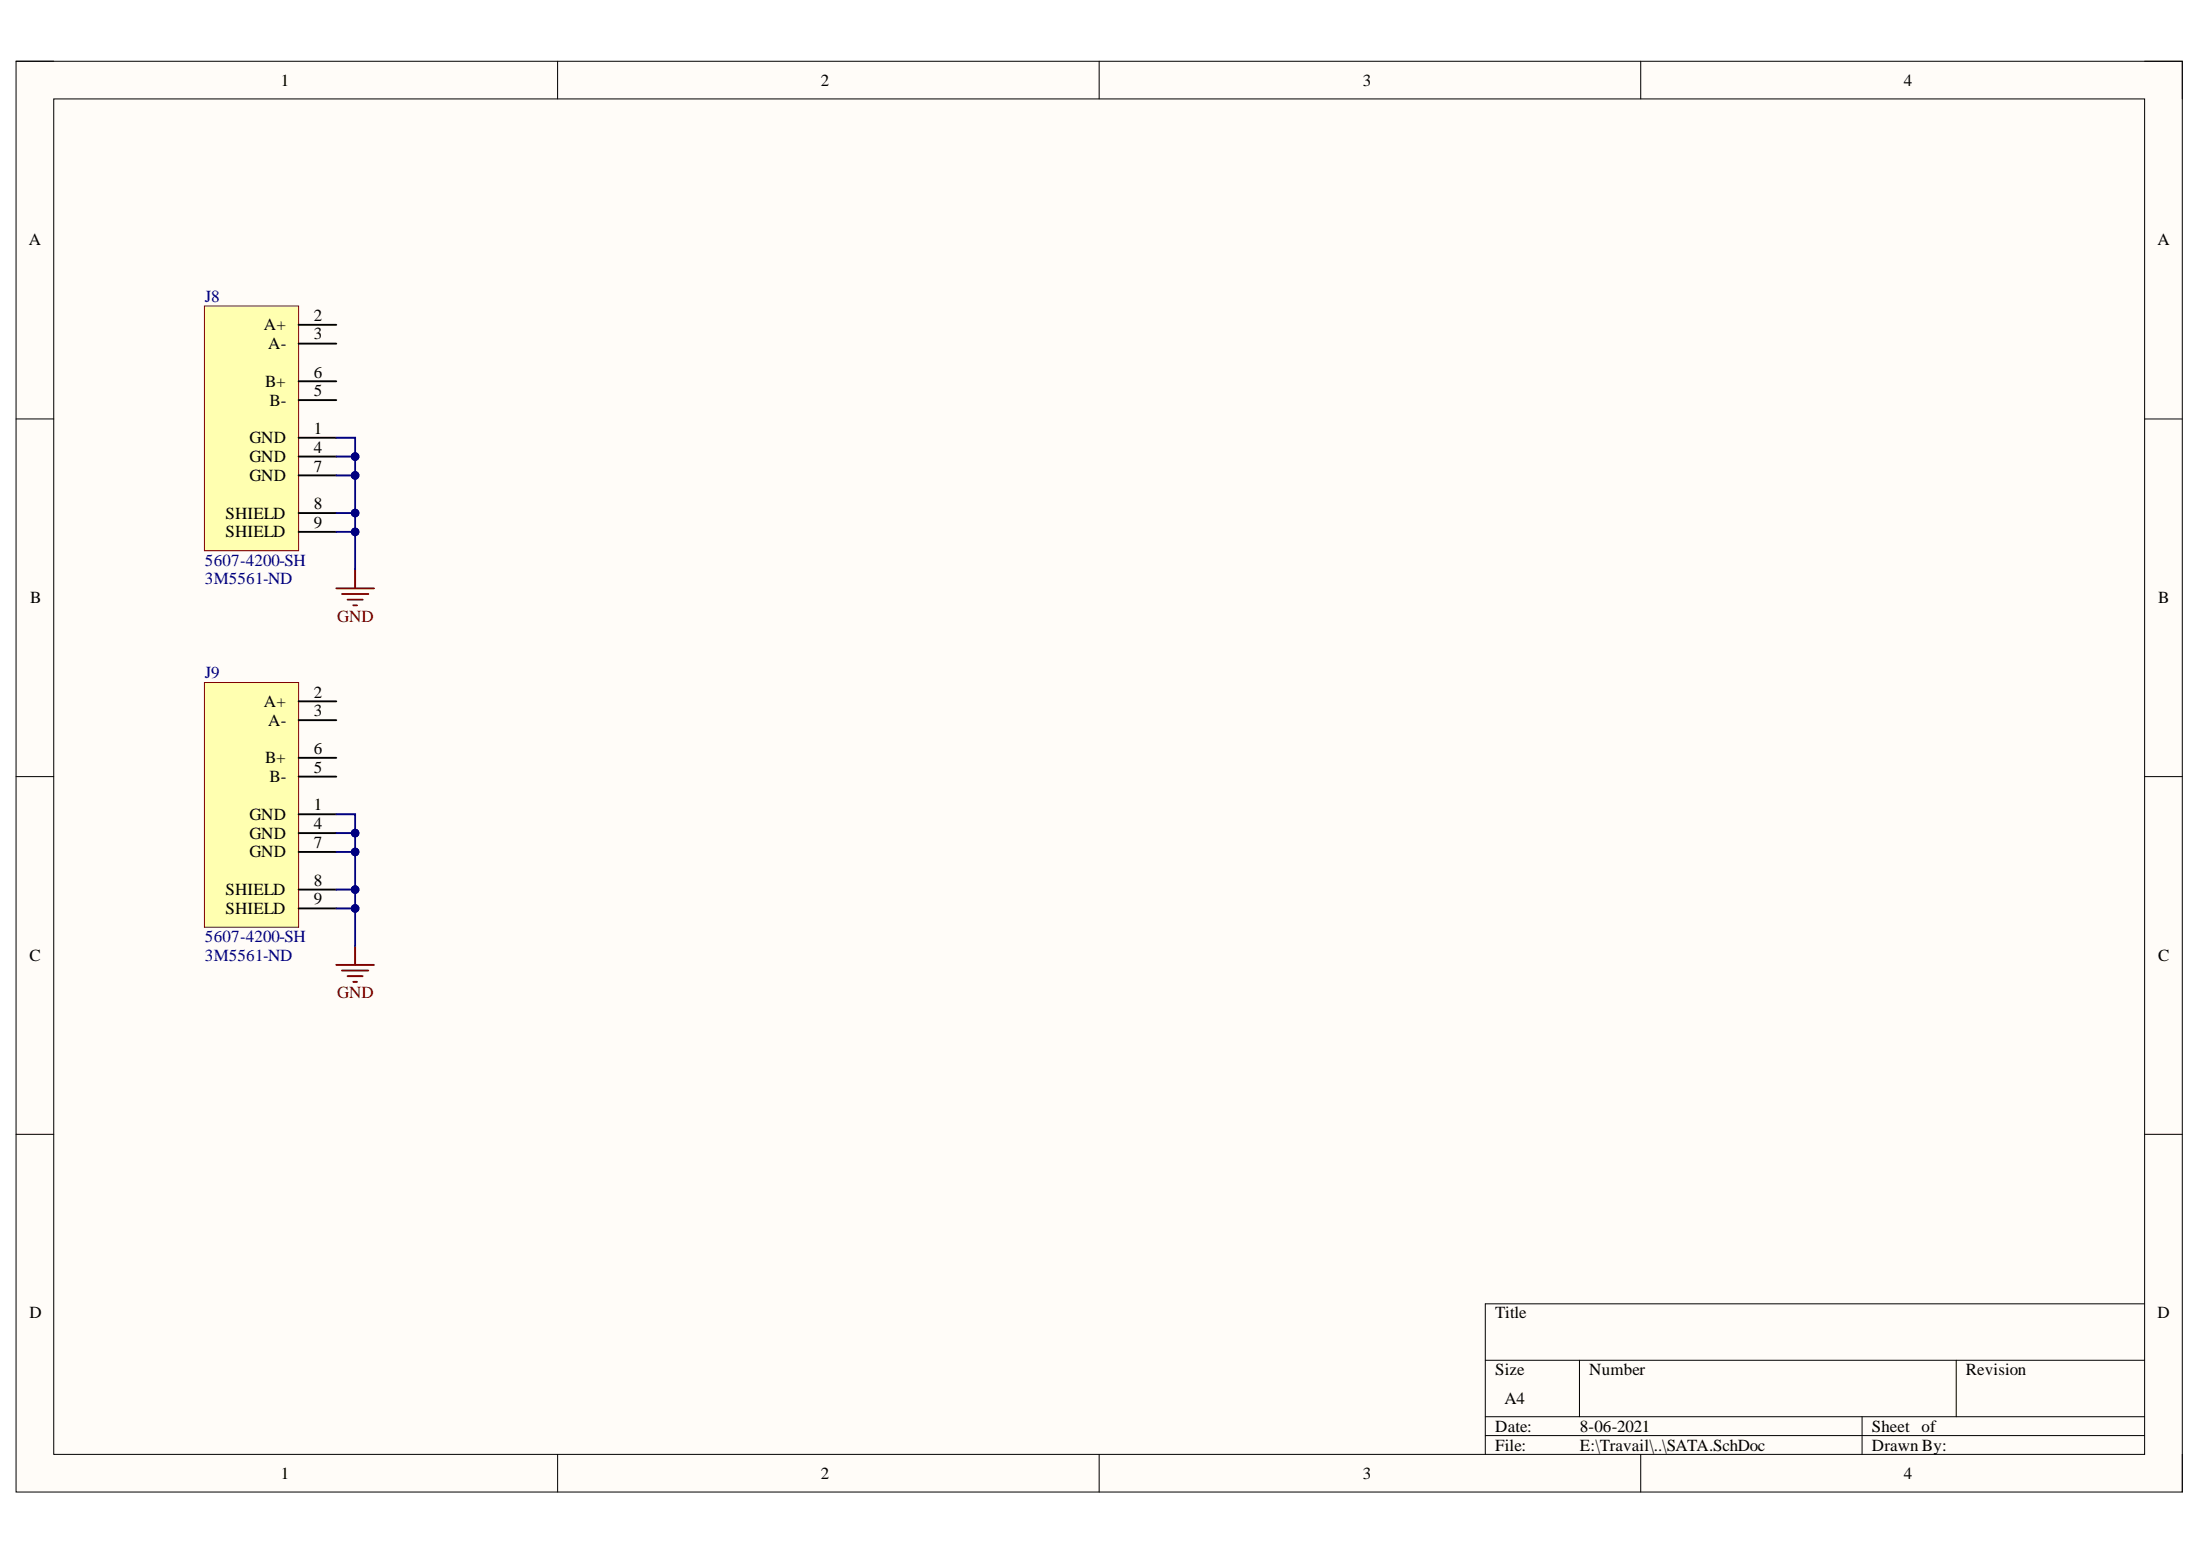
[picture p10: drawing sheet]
<svg xmlns="http://www.w3.org/2000/svg" width="297mm" height="210mm" viewBox="0 0 297 210" stroke-linecap="round" stroke-linejoin="round" font-family="sans-serif">
<path d="M2.2 8.3h292.4v193.1h-292.4z" fill-rule="evenodd" fill="#fffcf8"/>
<path d="M2.2 8.3h292.4v193.1h-292.4z" fill="none" stroke="#000" stroke-width=".14"/>
<path d="M7.3 13.4h282.3v182.9h-282.3z" fill-rule="evenodd" fill="#fffcf8"/>
<g fill="none" stroke="#000" stroke-width=".14">
<path d="M2.2 8.3h5.1M7.3 13.4h282.3v182.9h-282.3zM75.3 8.3v5M148.4 8.3v5M221.5 8.3v5.1M289.6 8.3h5v5.1M2.2 56.6h5.1M289.6 56.6h5M2.2 104.8h5.1M289.6 104.8h5M2.2 153.1h5.1M289.6 153.1h5"/>
<path d="M289.6 176h-89.1v20.3M75.3 196.3v5.1M148.4 196.3v5.1M200.5 183.6h89.1M200.5 191.2h89.1M200.5 193.8h89.1M213.3 183.6v7.6M221.5 196.3v5.1M251.4 191.2v5.1M264.1 183.6v7.6M294.6 196.3v5.1"/>
</g>
<path d="M27.6 41.3h12.7v33h-12.7z" fill-rule="evenodd" fill="#ffffb0"/>
<path d="M27.6 41.3h12.7v33h-12.7z" fill="none" stroke="#800000" stroke-width=".14"/>
<path d="M40.3 59.1h5.1M40.3 43.8h5.1M40.3 46.4h5.1M40.3 54h5.1M40.3 51.5h5.1M40.3 61.6h5.1M40.3 64.2h5.1M40.3 69.3h5.1M40.3 71.8h5.1" fill="none" stroke="#000" stroke-width=".25"/>
<path d="M27.6 92.1h12.7v33.1h-12.7z" fill-rule="evenodd" fill="#ffffb0"/>
<path d="M27.6 92.1h12.7v33.1h-12.7z" fill="none" stroke="#800000" stroke-width=".14"/>
<path d="M40.3 94.7h5.1M40.3 97.2h5.1M40.3 109.9h5.1M40.3 112.5h5.1M40.3 104.8h5.1M40.3 102.3h5.1M40.3 115h5.1M40.3 120.1h5.1M40.3 122.6h5.1" fill="none" stroke="#000" stroke-width=".25"/>
<path d="M45.4 130.2h5.1M46.2 131h3.5M46.9 131.8h2.1M47.7 132.5h.5M47.9 127.7v2.5" fill="none" stroke="#800000" stroke-width=".25"/>
<path d="M45.4 109.9h2.5v17.8" fill="none" stroke="#000080" stroke-width=".25"/>
<circle cx="47.9" cy="122.6" r=".51" fill="#000080"/>
<circle cx="47.9" cy="122.6" r=".51" fill="none" stroke="#000080" stroke-width=".14"/>
<circle cx="47.9" cy="120.1" r=".51" fill="#000080"/>
<circle cx="47.9" cy="120.1" r=".51" fill="none" stroke="#000080" stroke-width=".14"/>
<circle cx="47.9" cy="115" r=".51" fill="#000080"/>
<circle cx="47.9" cy="115" r=".51" fill="none" stroke="#000080" stroke-width=".14"/>
<circle cx="47.9" cy="112.5" r=".51" fill="#000080"/>
<circle cx="47.9" cy="112.5" r=".51" fill="none" stroke="#000080" stroke-width=".14"/>
<path d="M45.4 112.5h2.5" fill="none" stroke="#000080" stroke-width=".25"/>
<circle cx="47.9" cy="112.5" r=".51" fill="#000080"/>
<circle cx="47.9" cy="112.5" r=".51" fill="none" stroke="#000080" stroke-width=".14"/>
<path d="M45.4 115h2.5" fill="none" stroke="#000080" stroke-width=".25"/>
<circle cx="47.9" cy="115" r=".51" fill="#000080"/>
<circle cx="47.9" cy="115" r=".51" fill="none" stroke="#000080" stroke-width=".14"/>
<path d="M45.4 120.1h2.5" fill="none" stroke="#000080" stroke-width=".25"/>
<circle cx="47.9" cy="120.1" r=".51" fill="#000080"/>
<circle cx="47.9" cy="120.1" r=".51" fill="none" stroke="#000080" stroke-width=".14"/>
<path d="M45.4 122.6h2.5" fill="none" stroke="#000080" stroke-width=".25"/>
<circle cx="47.9" cy="122.6" r=".51" fill="#000080"/>
<circle cx="47.9" cy="122.6" r=".51" fill="none" stroke="#000080" stroke-width=".14"/>
<path d="M45.4 79.4h5.1M47.9 76.9v2.5M46.2 80.2h3.5M46.9 80.9h2.1M47.7 81.7h.5" fill="none" stroke="#800000" stroke-width=".25"/>
<path d="M45.4 59.1h2.5v17.8" fill="none" stroke="#000080" stroke-width=".25"/>
<circle cx="47.9" cy="71.8" r=".51" fill="#000080"/>
<circle cx="47.9" cy="71.8" r=".51" fill="none" stroke="#000080" stroke-width=".14"/>
<circle cx="47.9" cy="69.3" r=".51" fill="#000080"/>
<circle cx="47.9" cy="69.3" r=".51" fill="none" stroke="#000080" stroke-width=".14"/>
<circle cx="47.9" cy="64.2" r=".51" fill="#000080"/>
<circle cx="47.9" cy="64.2" r=".51" fill="none" stroke="#000080" stroke-width=".14"/>
<circle cx="47.9" cy="61.6" r=".51" fill="#000080"/>
<circle cx="47.9" cy="61.6" r=".51" fill="none" stroke="#000080" stroke-width=".14"/>
<path d="M45.4 61.6h2.5" fill="none" stroke="#000080" stroke-width=".25"/>
<circle cx="47.9" cy="61.6" r=".51" fill="#000080"/>
<circle cx="47.9" cy="61.6" r=".51" fill="none" stroke="#000080" stroke-width=".14"/>
<path d="M45.4 64.2h2.5" fill="none" stroke="#000080" stroke-width=".25"/>
<circle cx="47.9" cy="64.2" r=".51" fill="#000080"/>
<circle cx="47.9" cy="64.2" r=".51" fill="none" stroke="#000080" stroke-width=".14"/>
<path d="M45.4 69.3h2.5" fill="none" stroke="#000080" stroke-width=".25"/>
<circle cx="47.9" cy="69.3" r=".51" fill="#000080"/>
<circle cx="47.9" cy="69.3" r=".51" fill="none" stroke="#000080" stroke-width=".14"/>
<path d="M45.4 71.8h2.5" fill="none" stroke="#000080" stroke-width=".25"/>
<circle cx="47.9" cy="71.8" r=".51" fill="#000080"/>
<circle cx="47.9" cy="71.8" r=".51" fill="none" stroke="#000080" stroke-width=".14"/>
<g font-size="2.3">
<text x="37.9" y="11.6">1</text>
<text x="110.8" y="11.6">2</text>
<text x="184" y="11.6">3</text>
<text x="257" y="11.6">4</text>
<text x="3.9" y="33.1">A</text>
<text x="291.3" y="33.1">A</text>
<text x="35.6" y="44.6">A+</text>
<text x="36.2" y="47.1">A-</text>
<text x="42.4" y="43.3">2</text>
<text x="42.4" y="45.8">3</text>
<text x="35.8" y="52.2">B+</text>
<text x="42.4" y="53.5">5</text>
<text x="42.4" y="51">6</text>
<text x="33.7" y="59.9">GND</text>
<text x="36.4" y="54.8">B-</text>
<text x="42.4" y="58.6">1</text>
<text x="33.7" y="62.4">GND</text>
<text x="33.7" y="64.9">GND</text>
<text x="42.4" y="61.1">4</text>
<text x="42.4" y="63.7">7</text>
<text x="30.5" y="70">SHIELD</text>
<text x="42.4" y="68.7">8</text>
<text x="42.4" y="71.3">9</text>
<text x="30.5" y="72.5">SHIELD</text>
<text x="4.1" y="81.4">B</text>
<text x="291.4" y="81.4">B</text>
<text x="35.6" y="95.4">A+</text>
<text x="42.4" y="94.2">2</text>
<text x="36.2" y="98">A-</text>
<text x="42.4" y="96.7">3</text>
<text x="42.4" y="101.8">6</text>
<text x="35.8" y="103.1">B+</text>
<text x="36.4" y="105.6">B-</text>
<text x="42.4" y="104.3">5</text>
<text x="33.7" y="110.7">GND</text>
<text x="33.7" y="113.2">GND</text>
<text x="42.4" y="109.4">1</text>
<text x="42.4" y="111.9">4</text>
<text x="33.7" y="115.7">GND</text>
<text x="42.4" y="114.5">7</text>
<text x="42.4" y="119.5">8</text>
<text x="30.5" y="120.8">SHIELD</text>
<text x="30.5" y="123.3">SHIELD</text>
<text x="42.4" y="122.1">9</text>
<text x="4" y="129.7">C</text>
<text x="291.4" y="129.7">C</text>
<text x="4" y="178">D</text>
<text x="201.9" y="178">Title</text>
<text x="291.3" y="178">D</text>
<text x="201.9" y="185.7">Size</text>
<text x="214.6" y="185.7">Number</text>
<text x="265.4" y="185.7">Revision</text>
<text x="203.1" y="189.5">A4</text>
<text x="201.9" y="193.3">Date:</text>
<text x="201.9" y="195.8">File:</text>
<text x="213.3" y="193.3">8-06-2021</text>
<text x="213.3" y="195.8">E:\Travail\..\SATA.SchDoc</text>
<text x="252.7" y="193.3">Sheet of</text>
<text x="252.7" y="195.8">Drawn By:</text>
<text x="37.9" y="199.6">1</text>
<text x="110.8" y="199.6">2</text>
<text x="184" y="199.6">3</text>
<text x="257" y="199.6">4</text>
</g>
<g font-size="2.3" fill="#000080">
<text x="27.7" y="40.7">J8</text>
<text x="27.7" y="76.3">5607-4200-SH</text>
<text x="27.7" y="78.9">3M5561-ND</text>
<text x="27.7" y="91.6">J9</text>
<text x="27.7" y="129.7">3M5561-ND</text>
<text x="27.7" y="127.2">5607-4200-SH</text>
</g>
<g font-size="2.3" fill="#800000">
<text x="45.5" y="83.9">GND</text>
<text x="45.5" y="134.8">GND</text>
</g>
</svg>
